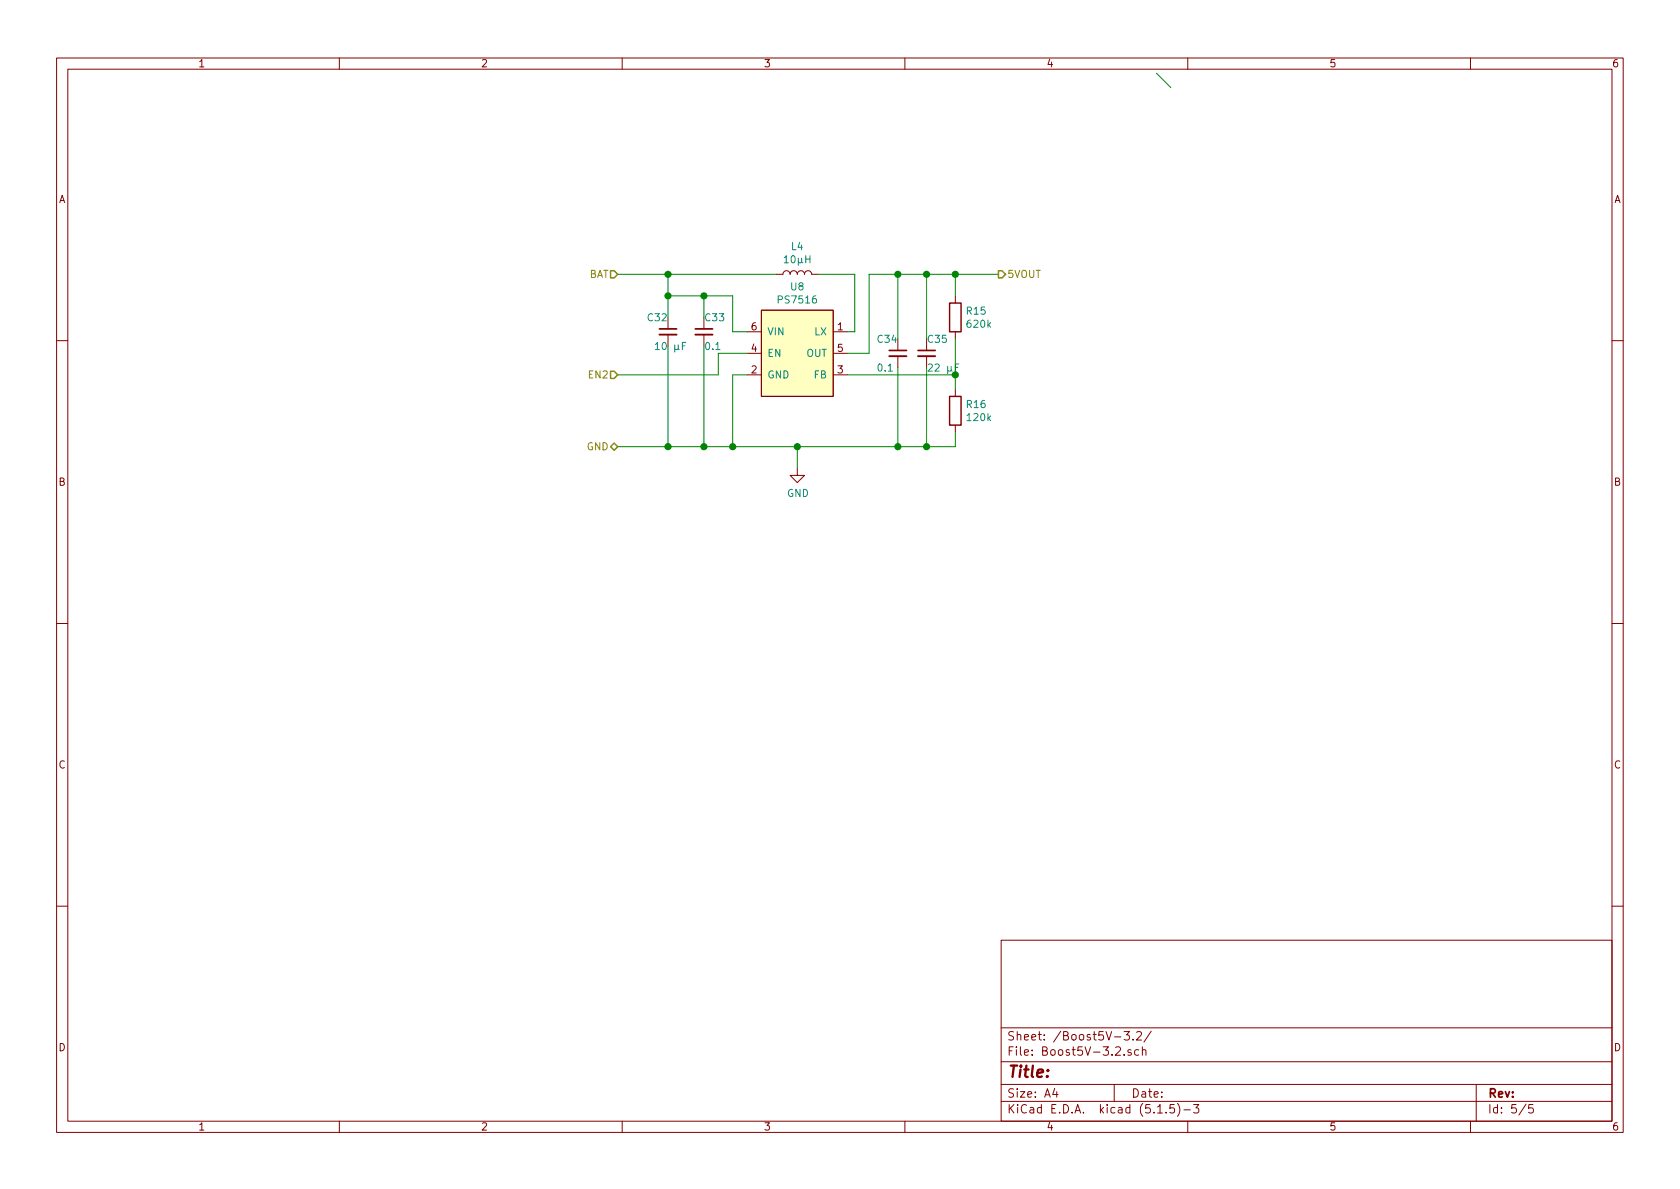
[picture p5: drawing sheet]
<svg xmlns="http://www.w3.org/2000/svg" width="297mm" height="210mm" viewBox="0 0 297 210" stroke-linecap="round" stroke-linejoin="round" font-family="sans-serif">
<g fill="none" stroke="#840000" stroke-width=".18">
<path d="M10 10.3h277v189.9h-277zM12 12.2h273v186.1h-273zM60 10.3v1.9M110 10.3v1.9M160 10.3v1.9M210 10.3v1.9M260 10.3v1.9M118.1 56.1v2.1M118.1 59.2v2M124.5 56.1v2.1M124.5 59.2v2M132.1 58.7h2.5"/>
<path d="M134.6 54.9h12.7v15.2h-12.7zM137.2 48.5h1.2a.63 .63 0 0 1 .7-.6 .63 .63 0 0 1 .6 .6 .63 .63 0 0 1 .6-.6 .63 .63 0 0 1 .7 .6 .63 .63 0 0 1 .6-.6 .63 .63 0 0 1 .6 .6 .63 .63 0 0 1 .7-.6 .63 .63 0 0 1 .6 .6h1.3M147.3 58.7h2.6M158.7 59.9v2.1M163.8 59.9v2.1M168.9 52.3v1.3M168.9 58.7v1.2M10 60.2h2M132.1 66.3h2.5M132.1 62.5h2.5M147.3 66.3h2.6M147.3 62.5h2.6"/>
<path d="M158.7 63v2M163.8 63v2M168.9 68.8v1.3M168.9 75.2v1.2M285 60.2h2M141 82.8v1.3h1.2l-1.2 1.2-1.3-1.2h1.3M10 110.3h2M285 110.3h2M10 160.2h2M177 166.3h108v32h-108zM285 160.2h2M60 198.3v1.9"/>
<path d="M110 198.3v1.9M160 198.3v1.9M177 194.8h108M177 191.8h108M177 187.8h108M177 181.8h108M186.5 192.5l-.4 1h1M186.8 193v1M197 191.8v3M197.1 183.4h1.1M198.8 186.5v.1M198.8 182.4h.9l-.5 .6 .4 .1v.7l-.2 .1-.6-.1"/>
<path d="M200 185.7l-.4-.1-.2 .2 .1 .2 .5 .2v.3h-.6M200.3 183.8v.1M201 182.6l.2-.2h.3l.3 .4-.9 1.1h.9M201.3 185.7l-.4-.1-.3 .3 .1 .6 .2 .1 .4-.1M202 185.7l.2-.1 .3 .1 .1 .9M202 185.1v1.5M203.6 182.3l-1.3 2M204.7 196.8h.8M206.2 196.7v.1M207.6 195.3h-.7l-.1 .7 .2-.1 .5 .1 .2 .2-.1 .5-.2 .1-.6-.1M208.2 195.1a1.71 1.71 0 0 1 0 2.3M209.3 196.3h1.2"/>
<path d="M210 198.3v1.9M211 195.3h1l-.5 .6 .4 .1v.7l-.2 .1-.7-.1M260 198.3v1.9M261 191.8v6.5M269.8 195.2l-1.2 2M271 195.3h-.7v.7l.2-.1 .5 .1 .1 .2-.1 .5-.2 .1-.5-.1"/>
</g>
<path d="M167.9 53.6h2v5.1h-2zM167.9 70.1h2v5.1h-2z" fill="none" stroke="#840000" stroke-width=".25"/>
<path d="M116.6 59.2h3M122.9 59.2h3.1M157.2 63h3.1M162.3 63h3.1" fill="none" stroke="#840000" stroke-width=".33"/>
<path d="M116.6 58.2h3M122.9 58.2h3.1M157.2 62h3.1M162.3 62h3.1" fill="none" stroke="#840000" stroke-width=".3"/>
<path d="M134.6 54.9h12.7v15.2h-12.7z" fill="#ffffc2" stroke="#ffffc2" stroke-width=".18"/>
<g fill="none" stroke="#008400" stroke-width=".18">
<path d="M204.5 12.9l2.5 2.6M109.2 48.5h28M118.1 52.3h11.4v6.4h2.6M118.1 48.5v7.6M124.5 52.3v3.8M144.8 48.5h6.3v10.2h-1.2M158.7 48.5v11.4M163.8 48.5v11.4M168.9 48.5v3.8M168.9 59.9v8.9M176.5 48.5h-22.8v14h-3.8M118.1 61.2v17.8"/>
<path d="M124.5 61.2v17.8M132.1 66.3h-2.6v12.7M132.1 62.5h-5.1v3.8h-17.8M141 79v3.8M149.9 66.3h19M158.7 65v14M163.8 65v14M168.9 76.4v2.6h-59.7"/>
</g>
<path d="M107.9 47.9h.7l.6 .6-.6 .6h-.7zM176.5 47.9h.7l.6 .6-.6 .6h-.7zM107.9 65.7h.7l.6 .6-.6 .6h-.7zM107.9 79l.7-.6 .6 .6-.6 .6z" fill="none" stroke="#848400" stroke-width=".25"/>
<g fill="#008400" stroke="#008400" stroke-width=".25">
<circle cx="124.5" cy="52.3" r=".51"/>
<circle cx="141" cy="79" r=".51"/>
<circle cx="118.1" cy="48.5" r=".51"/>
<circle cx="124.5" cy="79" r=".51"/>
<circle cx="129.5" cy="79" r=".51"/>
<circle cx="118.1" cy="52.3" r=".51"/>
<circle cx="158.8" cy="48.5" r=".51"/>
<circle cx="118.1" cy="79" r=".51"/>
<circle cx="163.8" cy="79" r=".51"/>
<circle cx="158.8" cy="79" r=".51"/>
<circle cx="168.9" cy="66.3" r=".51"/>
<circle cx="163.8" cy="48.5" r=".51"/>
<circle cx="168.9" cy="48.5" r=".51"/>
</g>
<text font-size="2.8" fill="#840000" x="178" y="190.5">Title:</text>
<g font-size="2.1" fill="#840000">
<text x="178" y="184">Sheet: /Boost5V-3.2/</text>
<text x="178" y="186.7">File: Boost5V-3.2.sch</text>
<text x="178" y="196.9">KiCad E.D.A. kicad (5.1.5)-3</text>
<text x="178" y="194.1">Size: A4</text>
<text x="200" y="194.1">Date:</text>
<text x="263" y="194.1">Rev:</text>
<text x="263" y="196.9">Id: 5/5</text>
</g>
<g font-size="1.8" fill="#840000">
<text x="35" y="11.9">1</text>
<text x="85" y="11.9">2</text>
<text x="135" y="11.9">3</text>
<text x="185" y="11.9">4</text>
<text x="235" y="11.9">5</text>
<text x="285" y="11.9">6</text>
<text x="10.4" y="35.9">A</text>
<text x="285.4" y="35.9">A</text>
<text x="132.9" y="58.4">6</text>
<text x="148.1" y="58.4">1</text>
<text x="132.9" y="62.2">4</text>
<text x="148.1" y="62.2">5</text>
<text x="132.9" y="66">2</text>
<text x="148.1" y="66">3</text>
<text x="10.4" y="85.9">B</text>
<text x="285.4" y="85.9">B</text>
<text x="10.4" y="135.9">C</text>
<text x="285.4" y="135.9">C</text>
<text x="10.4" y="185.9">D</text>
<text x="285.4" y="185.9">D</text>
<text x="35" y="199.9">1</text>
<text x="85" y="199.9">2</text>
<text x="135" y="199.9">3</text>
<text x="185" y="199.9">4</text>
<text x="235" y="199.9">5</text>
<text x="285" y="199.9">6</text>
</g>
<g font-size="1.8" fill="#008484">
<text x="138.8" y="46.6">10µH</text>
<text x="140" y="44.2">L4</text>
<text x="137.8" y="53.7">PS7516</text>
<text x="139.9" y="51.4">U8</text>
<text x="114.6" y="56.8">C32</text>
<text x="124.7" y="56.8">C33</text>
<text x="135.6" y="59.3">VIN</text>
<text x="144" y="59.3">LX</text>
<text x="171" y="55.6">R15</text>
<text x="171.1" y="58">620k</text>
<text x="116.2" y="61.9">10 µF</text>
<text x="124.8" y="61.9">0.1</text>
<text x="135.6" y="63.1">EN</text>
<text x="142.6" y="63.1">OUT</text>
<text x="155.2" y="60.6">C34</text>
<text x="155.3" y="65.7">0.1</text>
<text x="164.1" y="60.6">C35</text>
<text x="164.5" y="65.7">22 µF</text>
<text x="135.6" y="66.9">GND</text>
<text x="143.9" y="66.9">FB</text>
<text x="171" y="72.2">R16</text>
<text x="171.1" y="74.5">120k</text>
<text x="139.1" y="87.9">GND</text>
</g>
<g font-size="1.8" fill="#848400">
<text x="104.1" y="49.1">BAT</text>
<text x="178.1" y="49.1">5VOUT</text>
<text x="104.3" y="66.9">EN2</text>
<text x="103.8" y="79.6">GND</text>
</g>
</svg>
